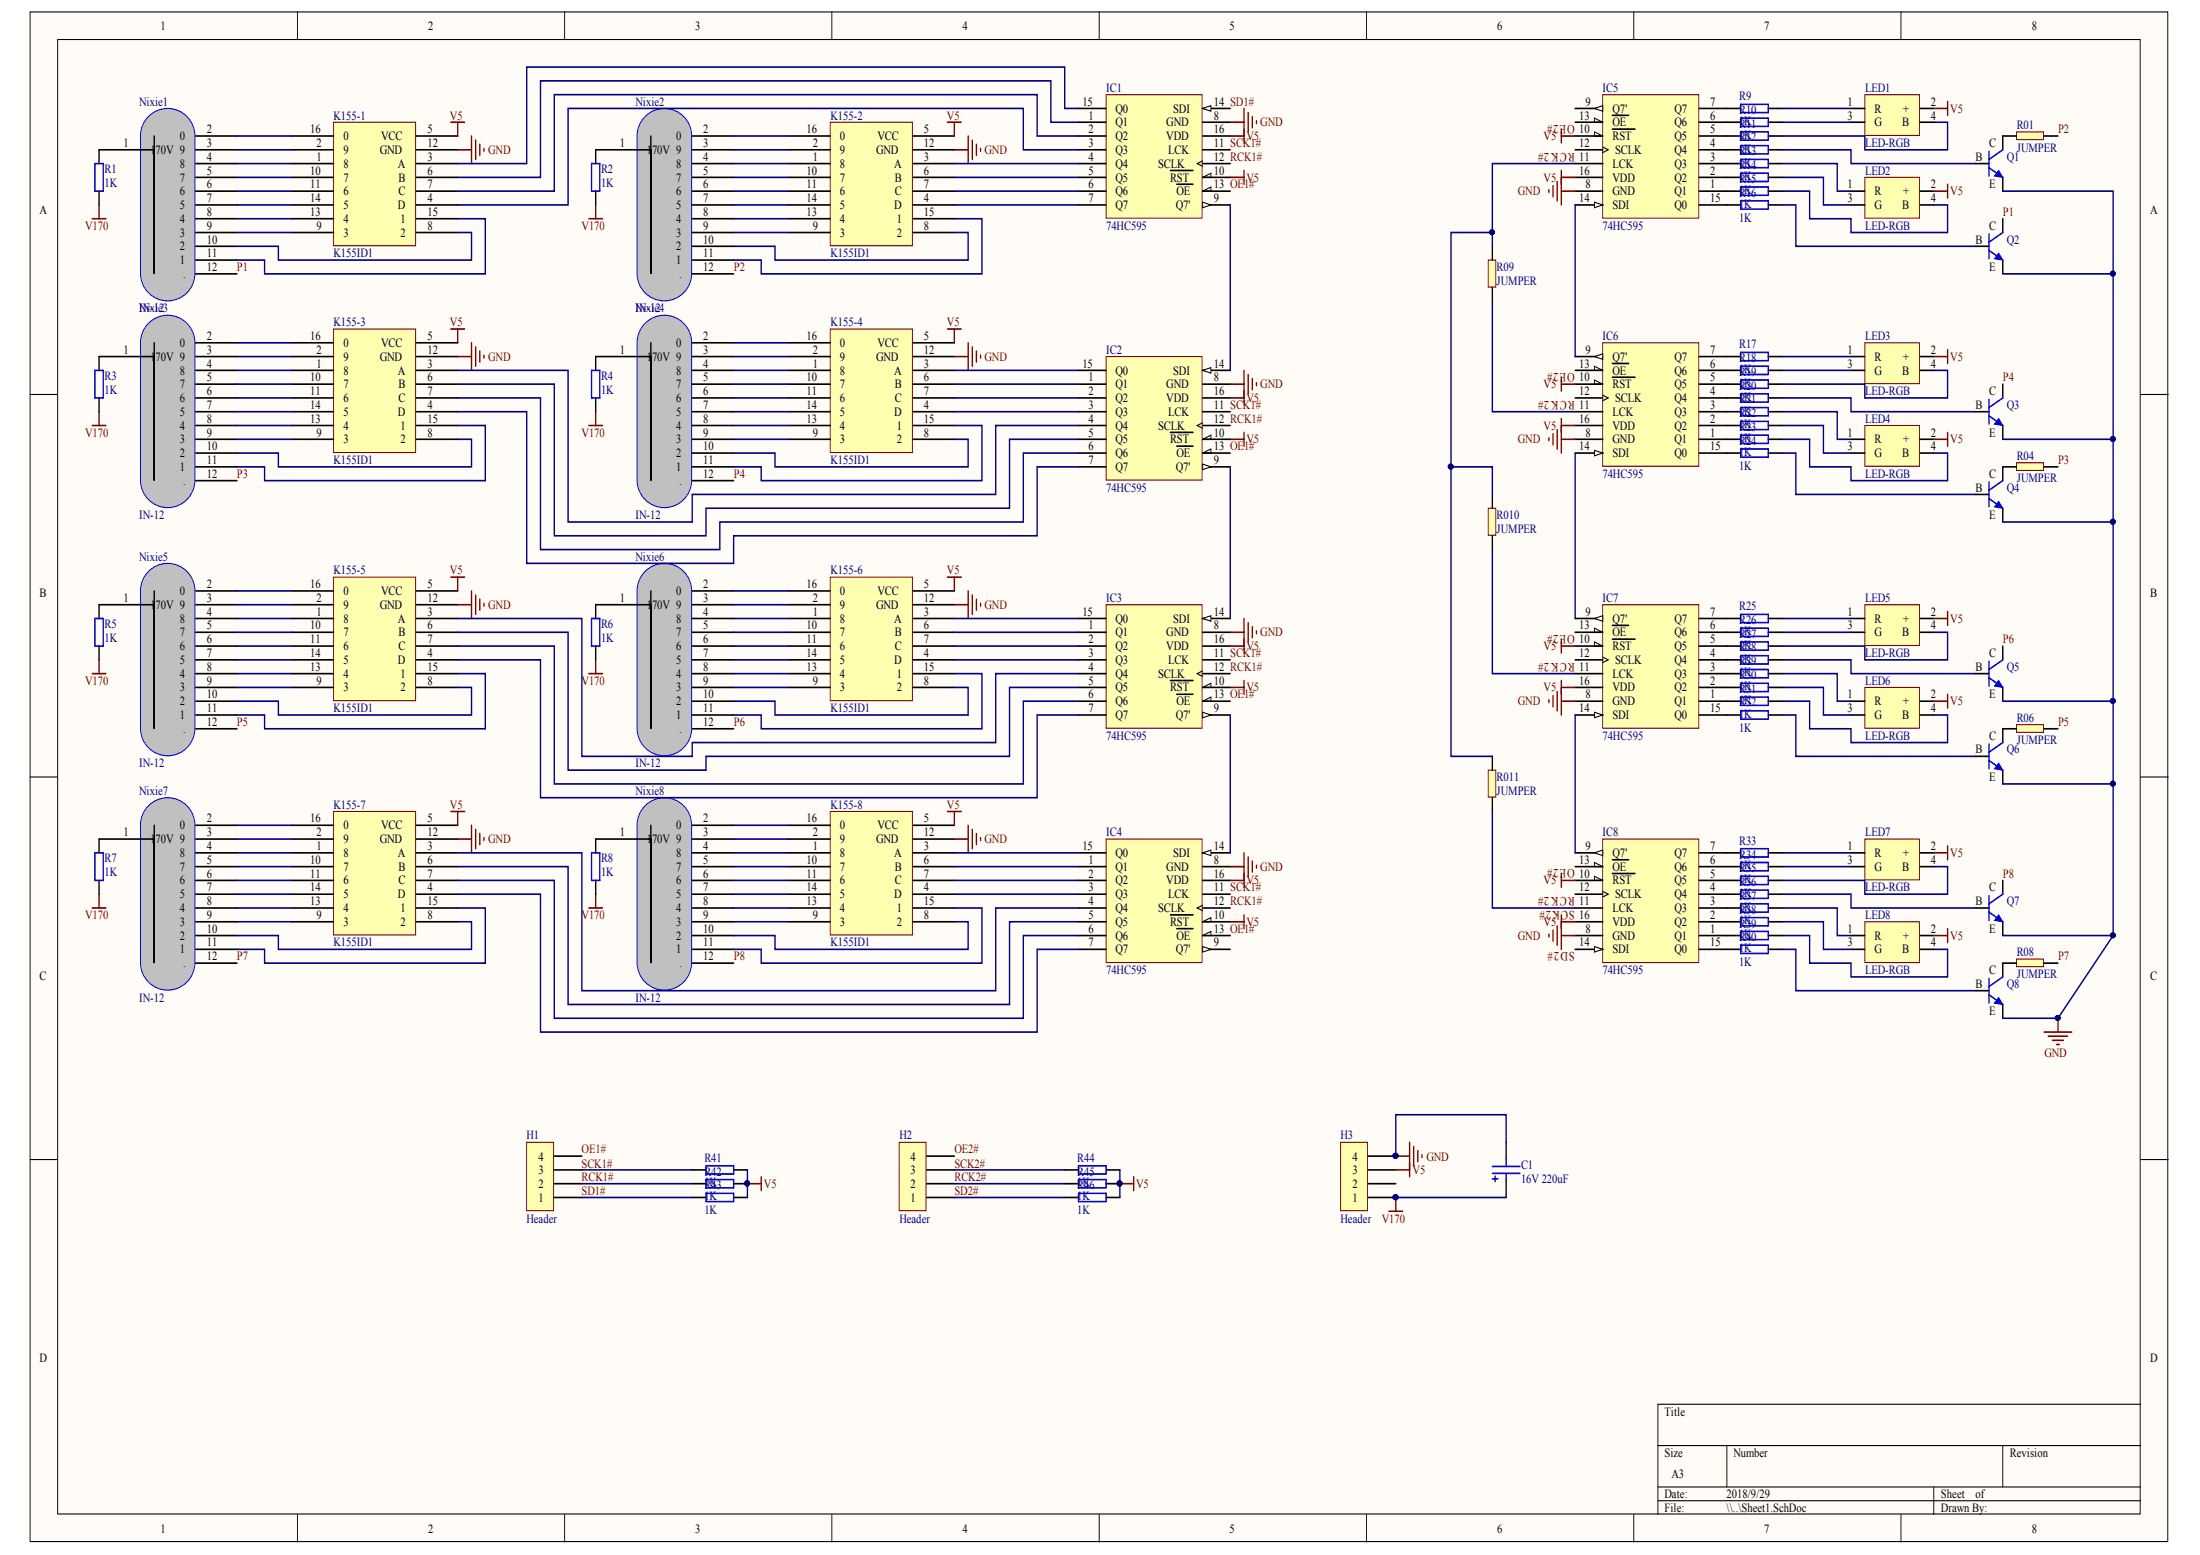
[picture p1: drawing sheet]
# Altium project Nixie.PrjPcb
1 sheet, 97 parts. Net scope: global (net labels, ports and power ports of the same name join across sheets).
Board file: PCB1.PcbDoc

## Sheet Sheet1.SchDoc
size A3

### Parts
C1  16V 220uF  [ED4]
H1  Header  [HDR1X4]
H2  Header  [HDR1X4]
H3  Header  [HDR1X4]
IC1  74HC595  [DIP16]
IC2  74HC595  [DIP16]
IC3  74HC595  [DIP16]
IC4  74HC595  [DIP16]
IC5  74HC595  [DIP16]
IC6  74HC595  [DIP16]
IC7  74HC595  [DIP16]
IC8  74HC595  [DIP16]
K155-1  K155ID1  [DIP16]
K155-2  K155ID1  [DIP16]
K155-3  K155ID1  [DIP16]
K155-4  K155ID1  [DIP16]
K155-5  K155ID1  [DIP16]
K155-6  K155ID1  [DIP16]
K155-7  K155ID1  [DIP16]
K155-8  K155ID1  [DIP16]
LED1  LED-RGB  [LED3528-4]
LED2  LED-RGB  [LED3528-4]
LED3  LED-RGB  [LED3528-4]
LED4  LED-RGB  [LED3528-4]
LED5  LED-RGB  [LED3528-4]
LED6  LED-RGB  [LED3528-4]
LED7  LED-RGB  [LED3528-4]
LED8  LED-RGB  [LED3528-4]
Nixie1  IN-12  [IN-12]
Nixie2  IN-12  [IN-12]
Nixie3  IN-12  [IN-12]
Nixie4  IN-12  [IN-12]
Nixie5  IN-12  [IN-12]
Nixie6  IN-12  [IN-12]
Nixie7  IN-12  [IN-12]
Nixie8  IN-12  [IN-12]
Q1  NPN  [TO92A]  (value not drawn)
Q2  NPN  [TO92A]  (value not drawn)
Q3  NPN  [TO92A]  (value not drawn)
Q4  NPN  [TO92A]  (value not drawn)
Q5  NPN  [TO92A]  (value not drawn)
Q6  NPN  [TO92A]  (value not drawn)
Q7  NPN  [TO92A]  (value not drawn)
Q8  NPN  [TO92A]  (value not drawn)
R1  1K  [R0805]
R01  JUMPER  [R0]
R2  1K  [R0805]
R3  1K  [R0805]
R4  1K  [R0805]
R04  JUMPER  [R0]
R5  1K  [R0805]
R6  1K  [R0805]
R06  JUMPER  [R0]
R7  1K  [R0805]
R8  1K  [R0805]
R08  JUMPER  [R0]
R9  1K  [R0805]
R09  JUMPER  [R0]
R10  1K  [R0805]
R010  JUMPER  [R0]
R11  1K  [R0805]
R011  JUMPER  [R0]
R12  1K  [R0805]
R13  1K  [R0805]
R14  1K  [R0805]
R15  1K  [R0805]
R16  1K  [R0805]
R17  1K  [R0805]
R18  1K  [R0805]
R19  1K  [R0805]
R20  1K  [R0805]
R21  1K  [R0805]
R22  1K  [R0805]
R23  1K  [R0805]
R24  1K  [R0805]
R25  1K  [R0805]
R26  1K  [R0805]
R27  1K  [R0805]
R28  1K  [R0805]
R29  1K  [R0805]
R30  1K  [R0805]
R31  1K  [R0805]
R32  1K  [R0805]
R33  1K  [R0805]
R34  1K  [R0805]
R35  1K  [R0805]
R36  1K  [R0805]
R37  1K  [R0805]
R38  1K  [R0805]
R39  1K  [R0805]
R40  1K  [R0805]
R41  1K  [R0805]
R42  1K  [R0805]
R43  1K  [R0805]
R44  1K  [R0805]
R45  1K  [R0805]
R46  1K  [R0805]

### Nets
GND: C1.2(-) H3.4 IC1.8(GND) IC2.8(GND) IC3.8(GND) IC4.8(GND) IC5.8(GND) IC6.8(GND) IC7.8(GND) IC8.8(GND) K155-1.12(GND) K155-2.12(GND) K155-3.12(GND) K155-4.12(GND) K155-5.12(GND) K155-6.12(GND) K155-7.12(GND) K155-8.12(GND) Q1.1(E) Q2.1(E) Q3.1(E) Q4.1(E) Q5.1(E) Q6.1(E) Q7.1(E) Q8.1(E)
V5: H3.3 IC1.10(~{RST}) IC1.16(VDD) IC2.10(~{RST}) IC2.16(VDD) IC3.10(~{RST}) IC3.16(VDD) IC4.10(~{RST}) IC4.16(VDD) IC5.10(~{RST}) IC5.16(VDD) IC6.10(~{RST}) IC6.16(VDD) IC7.10(~{RST}) IC7.16(VDD) IC8.10(~{RST}) IC8.16(VDD) K155-1.5(VCC) K155-2.5(VCC) K155-3.5(VCC) K155-4.5(VCC) K155-5.5(VCC) K155-6.5(VCC) K155-7.5(VCC) K155-8.5(VCC) LED1.2(+) LED2.2(+) LED3.2(+) LED4.2(+) LED5.2(+) LED6.2(+) LED7.2(+) LED8.2(+) R41.2 R42.2 R43.2 R44.2 R45.2 R46.2
V170: C1.1(+) H3.1 R1.1 R2.1 R3.1 R4.1 R5.1 R6.1 R7.1 R8.1
OE1#: H1.4 IC1.13(~{OE}) IC2.13(~{OE}) IC3.13(~{OE}) IC4.13(~{OE})
OE2#: H2.4 IC5.13(~{OE}) IC6.13(~{OE}) IC7.13(~{OE}) IC8.13(~{OE})
P1: Nixie1.12(.) Q2.3(C)
P2: Nixie2.12(.) R01.2
P3: Nixie3.12(.) R04.2
P4: Nixie4.12(.) Q3.3(C)
P5: Nixie5.12(.) R06.2
P6: Nixie6.12(.) Q5.3(C)
P7: Nixie7.12(.) R08.2
P8: Nixie8.12(.) Q7.3(C)
RCK1#: H1.2 IC1.12(SCLK) IC2.12(SCLK) IC3.12(SCLK) IC4.12(SCLK) R42.1
RCK2#: H2.2 IC5.12(SCLK) IC6.12(SCLK) IC7.12(SCLK) IC8.12(SCLK) R45.1
SCK1#: H1.3 IC1.11(LCK) IC2.11(LCK) IC3.11(LCK) IC4.11(LCK) R41.1
SCK2#: H2.3 IC8.11(LCK) R011.1 R44.1
SD1#: H1.1 IC1.14(SDI) R43.1
SD2#: H2.1 IC8.14(SDI) R46.1
NetIC1_1: IC1.1(Q1) K155-1.6(B)
NetIC1_2: IC1.2(Q2) K155-1.7(C)
NetIC1_3: IC1.3(Q3) K155-1.4(D)
NetIC1_4: IC1.4(Q4) K155-2.3(A)
NetIC1_5: IC1.5(Q5) K155-2.6(B)
NetIC1_6: IC1.6(Q6) K155-2.7(C)
NetIC1_7: IC1.7(Q7) K155-2.4(D)
NetIC1_9: IC1.9(Q7') IC2.14(SDI)
NetIC1_15: IC1.15(Q0) K155-1.3(A)
NetIC2_1: IC2.1(Q1) K155-4.6(B)
NetIC2_2: IC2.2(Q2) K155-4.7(C)
NetIC2_3: IC2.3(Q3) K155-4.4(D)
NetIC2_4: IC2.4(Q4) K155-3.3(A)
NetIC2_5: IC2.5(Q5) K155-3.6(B)
NetIC2_6: IC2.6(Q6) K155-3.7(C)
NetIC2_7: IC2.7(Q7) K155-3.4(D)
NetIC2_9: IC2.9(Q7') IC3.14(SDI)
NetIC2_15: IC2.15(Q0) K155-4.3(A)
NetIC3_1: IC3.1(Q1) K155-6.6(B)
NetIC3_2: IC3.2(Q2) K155-6.7(C)
NetIC3_3: IC3.3(Q3) K155-6.4(D)
NetIC3_4: IC3.4(Q4) K155-5.3(A)
NetIC3_5: IC3.5(Q5) K155-5.6(B)
NetIC3_6: IC3.6(Q6) K155-5.7(C)
NetIC3_7: IC3.7(Q7) K155-5.4(D)
NetIC3_9: IC3.9(Q7') IC4.14(SDI)
NetIC3_15: IC3.15(Q0) K155-6.3(A)
NetIC4_1: IC4.1(Q1) K155-8.6(B)
NetIC4_2: IC4.2(Q2) K155-8.7(C)
NetIC4_3: IC4.3(Q3) K155-8.4(D)
NetIC4_4: IC4.4(Q4) K155-7.3(A)
NetIC4_5: IC4.5(Q5) K155-7.6(B)
NetIC4_6: IC4.6(Q6) K155-7.7(C)
NetIC4_7: IC4.7(Q7) K155-7.4(D)
NetIC4_15: IC4.15(Q0) K155-8.3(A)
NetIC5_1: IC5.1(Q1) R15.1
NetIC5_2: IC5.2(Q2) R14.1
NetIC5_3: IC5.3(Q3) R13.1
NetIC5_4: IC5.4(Q4) R12.1
NetIC5_5: IC5.5(Q5) R11.1
NetIC5_6: IC5.6(Q6) R10.1
NetIC5_7: IC5.7(Q7) R9.1
NetIC5_11: IC5.11(LCK) R09.2 R010.2 R011.2
NetIC5_14: IC5.14(SDI) IC6.9(Q7')
NetIC5_15: IC5.15(Q0) R16.1
NetIC6_1: IC6.1(Q1) R23.1
NetIC6_2: IC6.2(Q2) R22.1
NetIC6_3: IC6.3(Q3) R21.1
NetIC6_4: IC6.4(Q4) R20.1
NetIC6_5: IC6.5(Q5) R19.1
NetIC6_6: IC6.6(Q6) R18.1
NetIC6_7: IC6.7(Q7) R17.1
NetIC6_11: IC6.11(LCK) R09.1
NetIC6_14: IC6.14(SDI) IC7.9(Q7')
NetIC6_15: IC6.15(Q0) R24.1
NetIC7_1: IC7.1(Q1) R31.1
NetIC7_2: IC7.2(Q2) R30.1
NetIC7_3: IC7.3(Q3) R29.1
NetIC7_4: IC7.4(Q4) R28.1
NetIC7_5: IC7.5(Q5) R27.1
NetIC7_6: IC7.6(Q6) R26.1
NetIC7_7: IC7.7(Q7) R25.1
NetIC7_11: IC7.11(LCK) R010.1
NetIC7_14: IC7.14(SDI) IC8.9(Q7')
NetIC7_15: IC7.15(Q0) R32.1
NetIC8_1: IC8.1(Q1) R39.1
NetIC8_2: IC8.2(Q2) R38.1
NetIC8_3: IC8.3(Q3) R37.1
NetIC8_4: IC8.4(Q4) R36.1
NetIC8_5: IC8.5(Q5) R35.1
NetIC8_6: IC8.6(Q6) R34.1
NetIC8_7: IC8.7(Q7) R33.1
NetIC8_15: IC8.15(Q0) R40.1
NetK155-1_1: K155-1.1(8) Nixie1.4(8)
NetK155-1_2: K155-1.2(9) Nixie1.3(9)
NetK155-1_8: K155-1.8(2) Nixie1.10(2)
NetK155-1_9: K155-1.9(3) Nixie1.9(3)
NetK155-1_10: K155-1.10(7) Nixie1.5(7)
NetK155-1_11: K155-1.11(6) Nixie1.6
NetK155-1_13: K155-1.13(4) Nixie1.8(4)
NetK155-1_14: K155-1.14(5) Nixie1.7(5)
NetK155-1_15: K155-1.15(1) Nixie1.11(1)
NetK155-1_16: K155-1.16(0) Nixie1.2(0)
NetK155-2_1: K155-2.1(8) Nixie2.4(8)
NetK155-2_2: K155-2.2(9) Nixie2.3(9)
NetK155-2_8: K155-2.8(2) Nixie2.10(2)
NetK155-2_9: K155-2.9(3) Nixie2.9(3)
NetK155-2_10: K155-2.10(7) Nixie2.5(7)
NetK155-2_11: K155-2.11(6) Nixie2.6
NetK155-2_13: K155-2.13(4) Nixie2.8(4)
NetK155-2_14: K155-2.14(5) Nixie2.7(5)
NetK155-2_15: K155-2.15(1) Nixie2.11(1)
NetK155-2_16: K155-2.16(0) Nixie2.2(0)
NetK155-3_1: K155-3.1(8) Nixie3.4(8)
NetK155-3_2: K155-3.2(9) Nixie3.3(9)
NetK155-3_8: K155-3.8(2) Nixie3.10(2)
NetK155-3_9: K155-3.9(3) Nixie3.9(3)
NetK155-3_10: K155-3.10(7) Nixie3.5(7)
NetK155-3_11: K155-3.11(6) Nixie3.6
NetK155-3_13: K155-3.13(4) Nixie3.8(4)
NetK155-3_14: K155-3.14(5) Nixie3.7(5)
NetK155-3_15: K155-3.15(1) Nixie3.11(1)
NetK155-3_16: K155-3.16(0) Nixie3.2(0)
NetK155-4_1: K155-4.1(8) Nixie4.4(8)
NetK155-4_2: K155-4.2(9) Nixie4.3(9)
NetK155-4_8: K155-4.8(2) Nixie4.10(2)
NetK155-4_9: K155-4.9(3) Nixie4.9(3)
NetK155-4_10: K155-4.10(7) Nixie4.5(7)
NetK155-4_11: K155-4.11(6) Nixie4.6
NetK155-4_13: K155-4.13(4) Nixie4.8(4)
NetK155-4_14: K155-4.14(5) Nixie4.7(5)
NetK155-4_15: K155-4.15(1) Nixie4.11(1)
NetK155-4_16: K155-4.16(0) Nixie4.2(0)
NetK155-5_1: K155-5.1(8) Nixie5.4(8)
NetK155-5_2: K155-5.2(9) Nixie5.3(9)
NetK155-5_8: K155-5.8(2) Nixie5.10(2)
NetK155-5_9: K155-5.9(3) Nixie5.9(3)
NetK155-5_10: K155-5.10(7) Nixie5.5(7)
NetK155-5_11: K155-5.11(6) Nixie5.6
NetK155-5_13: K155-5.13(4) Nixie5.8(4)
NetK155-5_14: K155-5.14(5) Nixie5.7(5)
NetK155-5_15: K155-5.15(1) Nixie5.11(1)
NetK155-5_16: K155-5.16(0) Nixie5.2(0)
NetK155-6_1: K155-6.1(8) Nixie6.4(8)
NetK155-6_2: K155-6.2(9) Nixie6.3(9)
NetK155-6_8: K155-6.8(2) Nixie6.10(2)
NetK155-6_9: K155-6.9(3) Nixie6.9(3)
NetK155-6_10: K155-6.10(7) Nixie6.5(7)
NetK155-6_11: K155-6.11(6) Nixie6.6
NetK155-6_13: K155-6.13(4) Nixie6.8(4)
NetK155-6_14: K155-6.14(5) Nixie6.7(5)
NetK155-6_15: K155-6.15(1) Nixie6.11(1)
NetK155-6_16: K155-6.16(0) Nixie6.2(0)
NetK155-7_1: K155-7.1(8) Nixie7.4(8)
NetK155-7_2: K155-7.2(9) Nixie7.3(9)
NetK155-7_8: K155-7.8(2) Nixie7.10(2)
NetK155-7_9: K155-7.9(3) Nixie7.9(3)
NetK155-7_10: K155-7.10(7) Nixie7.5(7)
NetK155-7_11: K155-7.11(6) Nixie7.6
NetK155-7_13: K155-7.13(4) Nixie7.8(4)
NetK155-7_14: K155-7.14(5) Nixie7.7(5)
NetK155-7_15: K155-7.15(1) Nixie7.11(1)
NetK155-7_16: K155-7.16(0) Nixie7.2(0)
NetK155-8_1: K155-8.1(8) Nixie8.4(8)
NetK155-8_2: K155-8.2(9) Nixie8.3(9)
NetK155-8_8: K155-8.8(2) Nixie8.10(2)
NetK155-8_9: K155-8.9(3) Nixie8.9(3)
NetK155-8_10: K155-8.10(7) Nixie8.5(7)
NetK155-8_11: K155-8.11(6) Nixie8.6
NetK155-8_13: K155-8.13(4) Nixie8.8(4)
NetK155-8_14: K155-8.14(5) Nixie8.7(5)
NetK155-8_15: K155-8.15(1) Nixie8.11(1)
NetK155-8_16: K155-8.16(0) Nixie8.2(0)
NetLED1_1: LED1.1(R) R9.2
NetLED1_3: LED1.3(G) R10.2
NetLED1_4: LED1.4(B) R11.2
NetLED2_1: LED2.1(R) R13.2
NetLED2_3: LED2.3(G) R14.2
NetLED2_4: LED2.4(B) R15.2
NetLED3_1: LED3.1(R) R17.2
NetLED3_3: LED3.3(G) R18.2
NetLED3_4: LED3.4(B) R19.2
NetLED4_1: LED4.1(R) R21.2
NetLED4_3: LED4.3(G) R22.2
NetLED4_4: LED4.4(B) R23.2
NetLED5_1: LED5.1(R) R25.2
NetLED5_3: LED5.3(G) R26.2
NetLED5_4: LED5.4(B) R27.2
NetLED6_1: LED6.1(R) R29.2
NetLED6_3: LED6.3(G) R30.2
NetLED6_4: LED6.4(B) R31.2
NetLED7_1: LED7.1(R) R33.2
NetLED7_3: LED7.3(G) R34.2
NetLED7_4: LED7.4(B) R35.2
NetLED8_1: LED8.1(R) R37.2
NetLED8_3: LED8.3(G) R38.2
NetLED8_4: LED8.4(B) R39.2
NetNixie1_1: Nixie1.1(170V) R1.2
NetNixie2_1: Nixie2.1(170V) R2.2
NetNixie3_1: Nixie3.1(170V) R3.2
NetNixie4_1: Nixie4.1(170V) R4.2
NetNixie5_1: Nixie5.1(170V) R5.2
NetNixie6_1: Nixie6.1(170V) R6.2
NetNixie7_1: Nixie7.1(170V) R7.2
NetNixie8_1: Nixie8.1(170V) R8.2
NetQ1_2: Q1.2(B) R12.2
NetQ1_3: Q1.3(C) R01.1
NetQ2_2: Q2.2(B) R16.2
NetQ3_2: Q3.2(B) R20.2
NetQ4_2: Q4.2(B) R24.2
NetQ4_3: Q4.3(C) R04.1
NetQ5_2: Q5.2(B) R28.2
NetQ6_2: Q6.2(B) R32.2
NetQ6_3: Q6.3(C) R06.1
NetQ7_2: Q7.2(B) R36.2
NetQ8_2: Q8.2(B) R40.2
NetQ8_3: Q8.3(C) R08.1

Not connected (* = marked no-connect by the designer): H3 2; IC4 9(Q7'); IC5 9(Q7')
